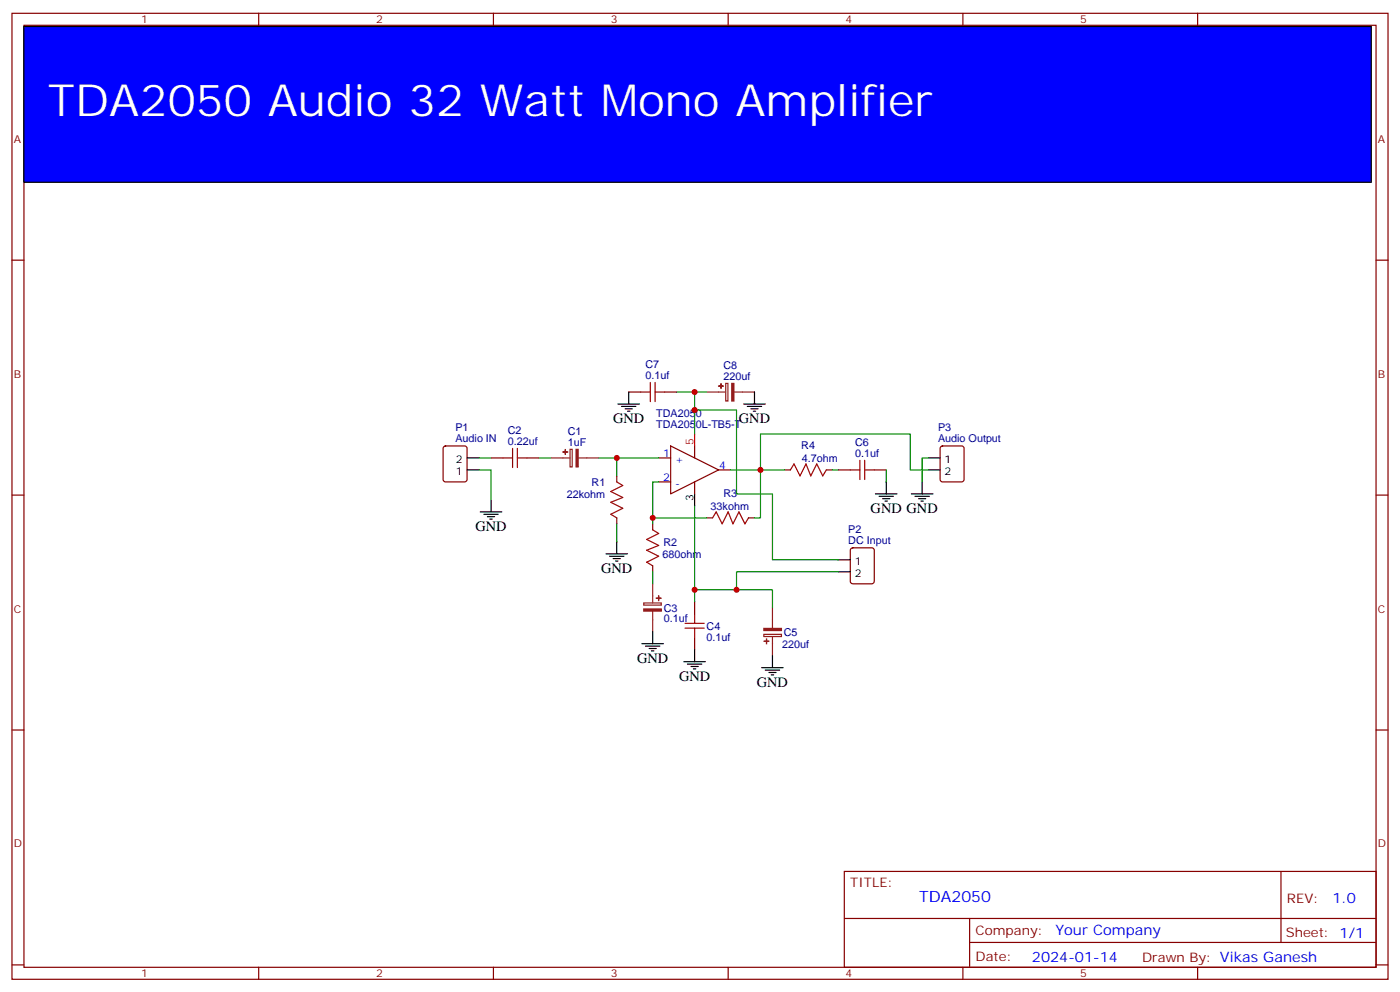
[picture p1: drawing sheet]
<svg xmlns="http://www.w3.org/2000/svg" width="412mm" height="292mm" viewBox="0 0 412 292" stroke-linecap="round" stroke-linejoin="round" font-family="sans-serif">
<g fill="none" stroke="#870000" stroke-width=".35">
<path d="M3.5 3.9h405.4v284.4h-405.4zM7.1 7.4h398.2v277.3h-398.2zM76.2 3.9v3.5M145.3 3.9v3.5M214.5 3.9v3.5M283.6 3.9v3.5M352.8 3.9v3.5M3.5 76.6h3.6M405.3 76.6h3.6M185.2 115.4h3.5M195.8 115.4h3.5M130.8 131.5l.4-.2h5.7l.6 .4 .1 9.4-.5 .7-5.9 .1-.6-.5-.1-9.4z"/>
<path d="M144.6 134.8h3.6M155.2 134.8h3.5M194 134.8h3.6M197.6 131.3l14.1 7-14.1 7.1zM204.6 131.3v3.5M211.7 138.3h3.5M231.1 138.3h1.7M243.4 138.3h1.8M246.9 138.3h3.6M257.5 138.3h3.6M277.2 131.5l.4-.2h5.7l.6 .4 .1 9.4-.5 .7-5.9 .1-.6-.5-.1-9.4zM3.5 145.7h3.6"/>
<path d="M181.7 140.1v1.8M181.7 152.4v1.8M192.3 154.2v1.8M194 141.9h3.6M204.6 141.9v3.5M208.1 152.4h1.8M220.5 152.4h1.7M405.3 145.7h3.6M192.3 166.5v1.8M204.6 177.1v3.6M250.7 161.5l.5-.2h5.6l.7 .4v9.4l-.4 .7h-5.9l-.7-.4v-9.4zM204.6 187.7v3.5"/>
<path d="M3.5 214.9h3.6M405.3 214.9h3.6M248.7 256.5h156.6v28.2h-156.6zM377.3 256.5v20.9M248.7 270.4h156.5M285.6 277.4h119.6M285.6 270.4v14.1M3.5 284h3.6M76.2 284.7v3.6M145.3 284.7v3.6M214.5 284.7v3.6M283.6 284.7v3.6"/>
<path d="M352.8 284.7v3.6M405.3 284h3.6"/>
</g>
<g fill="none" stroke="#000" stroke-width=".35">
<path d="M182 118.9h6.4M183.1 119.6h4.2M185.2 115.4v3.5M219.1 118.9h6.3M220.1 119.6h4.3M222.2 115.4v3.5M137.6 138.3h3.5M137.6 134.8h3.5M184.1 120.3h2.2M184.9 121h.7M221.2 120.3h2.1M221.9 121h.7"/>
<path d="M273.4 138.3h3.5M273.4 134.8h3.5M141.5 150.7h6.3M142.5 151.4h4.3M143.6 152.1h2.1M144.3 152.8h.7M144.6 147.1v3.6M181.7 159.5v3.5M204.6 145.4v3.5M257.9 145.4h6.3M258.9 146.1h4.3M260 146.8h2.1"/>
<path d="M260.7 147.5h.7M261.1 141.9v3.5M268.5 145.4h6.3M269.5 146.1h4.3M270.6 146.8h2.1M271.3 147.5h.7M271.6 141.9v3.5M178.5 163h6.4M179.6 163.7h4.2M180.6 164.4h2.1M181.3 165.1h.7M246.9 164.8h3.6"/>
<path d="M246.9 168.3h3.6M189.1 189.5h6.3M190.1 190.2h4.3M191.2 190.9h2.1M191.9 191.6h.7M192.3 185.9v3.6M201.4 194.8h6.4M202.5 195.5h4.2M203.6 196.2h2.1M204.3 196.9h.7M204.6 191.2v3.6M224.4 196.5h6.3"/>
<path d="M225.4 197.2h4.3M226.5 197.9h2.1M227.2 198.6h.7M227.5 193v3.5"/>
</g>
<path d="M204.6 127.7v3.6" fill="none" stroke="#f00" stroke-width=".35"/>
<path d="M208.1 115.4h5.7M213.8 112.9h.6v5.1h-.6zM216.3 115.4h5.9M162.3 134.8h5.6M167.9 132.3h.7v5.1h-.7zM170.4 134.8h6M189.6 177.5h5.2v.6h-5.2zM192.3 171.8v5.7M192.3 180v5.9M227.5 178.9v6M225 186.7h5.2v.7h-5.2zM227.5 187.4v5.6" fill="none" stroke="#8c2424" stroke-width=".35"/>
<g fill="#8c2424" stroke="#8c2424" stroke-width=".35">
<path d="M169.7 132.3h.6v5.1h-.6z"/>
<path d="M166.5 132.3v1.4z"/>
<path d="M165.8 133l1.4 .1z"/>
<path d="M189.6 179.2h5.2v.7h-5.2z"/>
<path d="M193.3 176.1h1.4z"/>
<path d="M194 175.4v1.4z"/>
<path d="M225 185h5.2v.6h-5.2z"/>
<path d="M225.1 188.7l1.4 .1z"/>
<path d="M225.8 188.1v1.4z"/>
<path d="M215.5 112.9h.7v5.1h-.7z"/>
<path d="M212.4 112.9v1.4z"/>
<path d="M211.7 113.6l1.4 .1z"/>
</g>
<g fill="none" stroke="#008700" stroke-width=".35">
<path d="M199.3 115.4h5.3v12.3M204.6 115.4h3.5M141.1 138.3h3.5v8.8M141.1 134.8h3.5M158.7 134.8h3.6M176.4 134.8h17.6M181.7 134.8v5.3M204.6 120.7h12.4v24.7h10.5v19.4h19.4M215.2 138.3h8.8v14.1h-1.8M231.1 138.3h-7.1v-10.6h44.1v10.6h5.3M245.2 138.3h1.7M261.1 138.3v3.6"/>
<path d="M273.4 134.8h-1.8v7.1M181.7 154.2v5.3M192.3 152.4h15.8M194 141.9h-1.7v12.3M204.6 148.9v28.2M192.3 168.3v3.5M204.6 173.6h22.9v5.3M246.9 168.3h-29.9v5.3"/>
</g>
<g fill="none" stroke="#a10000" stroke-width=".35">
<path d="M188.7 115.4h2.9M191.6 112.6v5.6M193 112.6v5.6M193 115.4h2.8M148.2 134.8h2.8M151 132v5.6M152.4 134.8h2.8M152.4 132v5.6M232.8 138.3l1.1-1.7 1.8 3.5 1.7-3.5 1.4 3.5 1.8-3.5 1.8 3.5 1-1.8M250.5 138.3h2.8M253.3 135.5v5.6M254.7 135.5v5.6"/>
<path d="M254.7 138.3h2.8M181.7 141.9l1.7 1-3.5 1.8 3.5 1.7-3.5 1.4 3.5 1.8-3.5 1.8 1.8 1M192.3 156l1.7 1-3.5 1.8 3.5 1.7-3.5 1.5 3.5 1.7-3.5 1.8 1.8 1M209.9 152.4l1.1-1.7 1.7 3.5 1.8-3.5 1.4 3.5 1.8-3.5 1.7 3.5 1.1-1.8M201.8 184.9h5.6M201.8 183.5h5.6M204.6 180.7v2.8M204.6 184.9v2.8"/>
</g>
<path d="M7.1 7.8h396.8v45.9h-396.8z" fill="#00f" stroke="#000" stroke-width=".35"/>
<g fill="#c00">
<circle cx="181.7" cy="134.8" r=".88"/>
<circle cx="192.3" cy="152.4" r=".88"/>
<circle cx="204.6" cy="173.6" r=".88"/>
<circle cx="217" cy="173.6" r=".88"/>
<circle cx="224" cy="138.3" r=".88"/>
<circle cx="204.6" cy="115.4" r=".88"/>
<circle cx="204.6" cy="120.7" r=".88"/>
</g>
<text font-size="13.1" fill="#fff" x="14.1" y="34.3">TDA2050 Audio 32 Watt Mono Amplifier</text>
<text font-size="4.6" fill="#00f" x="270.8" y="265.5">TDA2050</text>
<g font-size="4.2">
<text x="180.6" y="124.6">GND</text>
<text x="217.7" y="124.6">GND</text>
<text x="256.5" y="151">GND GND</text>
<text x="140.1" y="156.3">GND</text>
<text x="177.1" y="168.7">GND</text>
<text x="187.7" y="195.1">GND</text>
<text x="200" y="200.4">GND</text>
<text x="223" y="202.2">GND</text>
</g>
<g font-size="4.2" fill="#00f">
<text x="392.5" y="265.8">1.0</text>
<text x="310.9" y="275.3">Your Company</text>
<text x="304" y="283.1">2024-01-14</text>
</g>
<g font-size="3.9" fill="#800">
<text x="250.5" y="261.1">TITLE:</text>
<text x="379.1" y="265.8">REV:</text>
<text x="287.4" y="275.3">Company:</text>
<text x="378.7" y="275.9">Sheet: 1/1</text>
<text x="287.4" y="283">Date:</text>
<text x="336.4" y="283.1">Drawn By: Vikas Ganesh</text>
</g>
<g font-size="3.2" fill="#800">
<text x="41.6" y="6.9">1</text>
<text x="110.8" y="6.9">2</text>
<text x="179.9" y="6.9">3</text>
<text x="249.1" y="6.9">4</text>
<text x="318.2" y="6.9">5</text>
<text x="4.1" y="42">A</text>
<text x="405.9" y="42">A</text>
<text x="4.1" y="111.2">B</text>
<text x="405.9" y="111.2">B</text>
<text x="4.1" y="180.3">C</text>
<text x="405.9" y="180.3">C</text>
<text x="4.1" y="249.4">D</text>
<text x="405.9" y="249.4">D</text>
<text x="41.6" y="287.7">1</text>
<text x="110.8" y="287.7">2</text>
<text x="179.9" y="287.7">3</text>
<text x="249.1" y="287.7">4</text>
<text x="318.2" y="287.7">5</text>
</g>
<g font-size="3.2" fill="#000080">
<text x="190.2" y="111.5">0.1uf</text>
<text x="190.2" y="108.3">C7</text>
<text x="213.1" y="111.8">220uf</text>
<text x="213.1" y="108.6">C8</text>
<text x="193.3" y="126">TDA2050L-TB5-T</text>
<text x="193.3" y="122.8">TDA2050</text>
<text x="134.2" y="130.2">Audio IN</text>
<text x="134.2" y="127">P1</text>
<text x="149.6" y="130.9">0.22uf</text>
<text x="149.6" y="127.7">C2</text>
<text x="167.2" y="131.2">1uF</text>
<text x="167.2" y="128">C1</text>
<text x="251.9" y="131.2">C6</text>
<text x="276.3" y="130.2">Audio Output</text>
<text x="276.3" y="127">P3</text>
<text x="236" y="132.3">R4</text>
<text x="236.2" y="135.9">4.7ohm</text>
<text x="251.9" y="134.4">0.1uf</text>
<text x="174.3" y="143">R1</text>
<text x="167" y="146.5">22kohm</text>
<text x="213.1" y="146.4">R3</text>
<text x="209.3" y="150.1">33kohm</text>
<text x="195.4" y="160.6">R2</text>
<text x="249.9" y="160.2">DC Input</text>
<text x="249.9" y="157">P2</text>
<text x="195.1" y="164.2">680ohm</text>
<text x="195.5" y="183.2">0.1uf</text>
<text x="195.5" y="180">C3</text>
<text x="208.1" y="185.3">C4</text>
<text x="208.1" y="188.5">0.1uf</text>
<text x="230.4" y="190.6">220uf</text>
<text x="230.9" y="187.1">C5</text>
</g>
<text font-size="3.2" fill="#f00" x="204.3" y="131.1" transform="rotate(-90 204.3 131.1)">5</text>
<g font-size="3.2">
<text x="134.3" y="136.2">2</text>
<text x="278.2" y="136.2">1</text>
<text x="134.3" y="139.7">1</text>
<text x="278.2" y="139.7">2</text>
<text x="204.3" y="147.6" transform="rotate(-90 204.3 147.6)">3</text>
<text x="251.8" y="166.2">1</text>
<text x="251.8" y="169.7">2</text>
</g>
<g font-size="3.2" fill="#00f">
<text x="195.4" y="134.4">1</text>
<text x="198.9" y="136.2">+</text>
<text x="211.8" y="138">4</text>
<text x="195.4" y="141.5">2</text>
<text x="198.9" y="143.3">-</text>
</g>
</svg>
